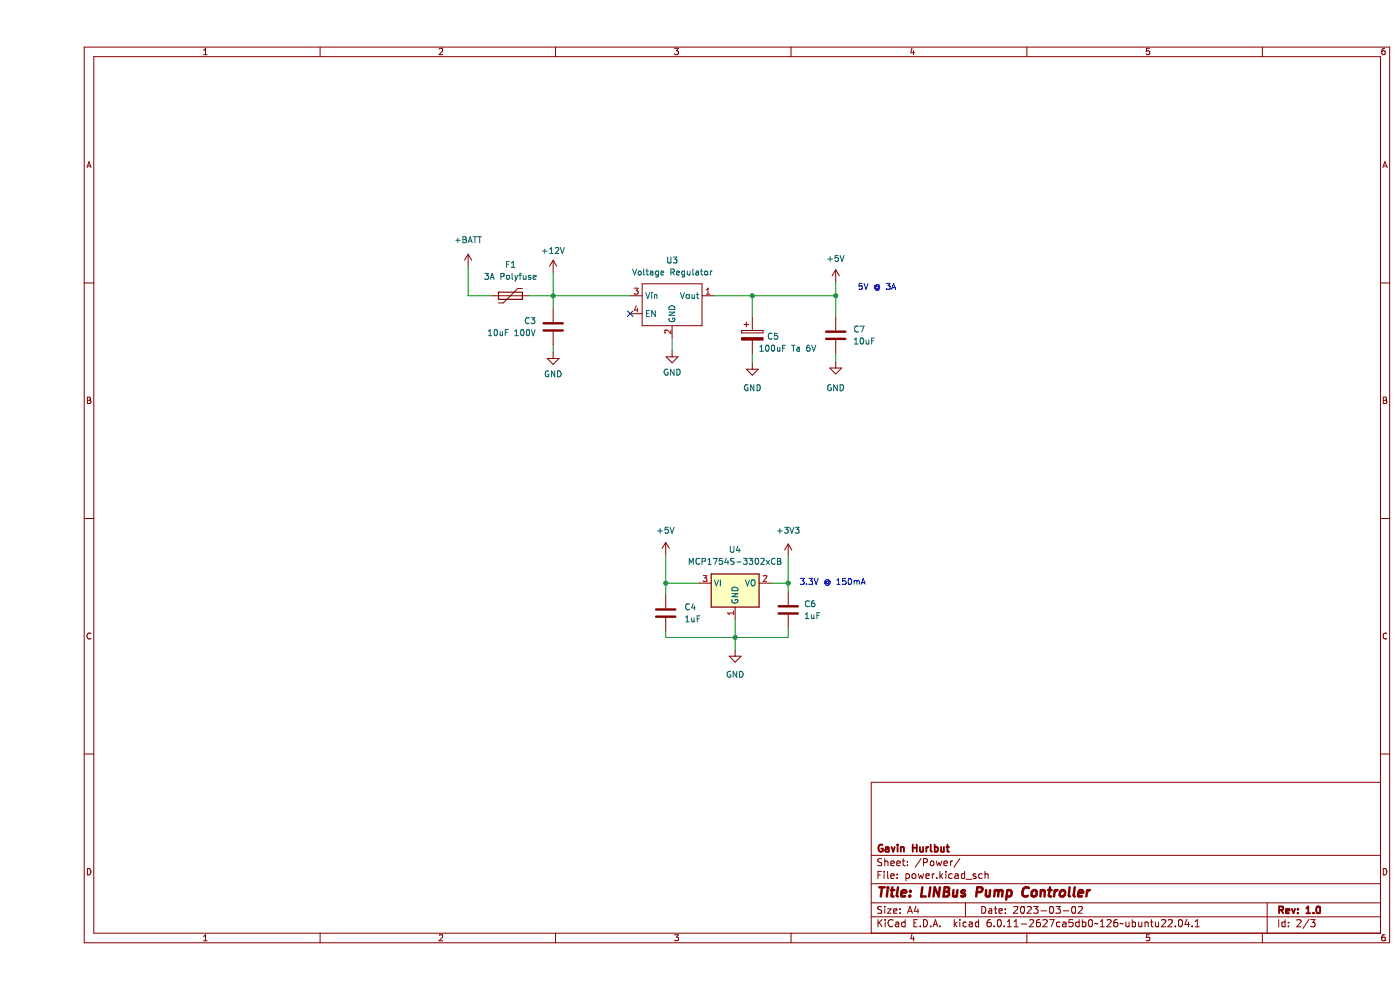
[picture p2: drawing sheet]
(kicad_sch (version 20211123) (generator eeschema)

 (paper "A4")

 (title_block
  (title "LINBus Pump Controller")
  (date "2023-03-02")
  (rev "1.0")
  (company "Gavin Hurlbut"))

 (lib_symbols
  (symbol "Beirdo:Switching_Regulator_Module" (in_bom yes) (on_board yes)
   (property "Reference" "U?" (id 0) (at 0 5.08 0) (effects (font (size 1.27 1.27))))
   (property "Value" "Switching_Regulator_Module" (id 1) (at 0 2.54 0) (effects (font (size 1.27 1.27))))
   (property "Footprint" "Beirdo:Switching_Regulator_Module" (id 2) (at 0 -12.7 0) (effects (font (size 1.27 1.27)) hide))
   (property "Datasheet" "" (id 3) (at 0 1.27 0) (effects (font (size 1.27 1.27)) hide))
   (property "ASIN" "B08R6337QY" (id 4) (at 7.62 -10.16 0) (effects (font (size 1.27 1.27)) hide))
   (symbol "Switching_Regulator_Module_0_1"
    (rectangle (start -6.35 0) (end 6.35 -8.89) (stroke (width 0) (type default) (color 0 0 0 0)) (fill (type none))))
   (symbol "Switching_Regulator_Module_1_1"
    (pin power_out line (at 8.89 -2.54 180) (length 2.54) (name "Vout" (effects (font (size 1.27 1.27)))) (number "1" (effects (font (size 1.27 1.27)))))
    (pin passive line (at 0 -11.43 90) (length 2.54) (name "GND" (effects (font (size 1.27 1.27)))) (number "2" (effects (font (size 1.27 1.27)))))
    (pin power_in line (at -8.89 -2.54 0) (length 2.54) (name "Vin" (effects (font (size 1.27 1.27)))) (number "3" (effects (font (size 1.27 1.27)))))
    (pin input line (at -8.89 -6.35 0) (length 2.54) (name "EN" (effects (font (size 1.27 1.27)))) (number "4" (effects (font (size 1.27 1.27)))))))
  (symbol "Device:C" (pin_numbers hide) (pin_names (offset 0.254)) (in_bom yes) (on_board yes)
   (property "Reference" "C" (id 0) (at 0.635 2.54 0) (effects (font (size 1.27 1.27)) (justify left)))
   (property "Value" "C" (id 1) (at 0.635 -2.54 0) (effects (font (size 1.27 1.27)) (justify left)))
   (property "Footprint" "" (id 2) (at 0.9652 -3.81 0) (effects (font (size 1.27 1.27)) hide))
   (property "Datasheet" "~" (id 3) (at 0 0 0) (effects (font (size 1.27 1.27)) hide))
   (symbol "C_0_1"
    (polyline (pts (xy -2.032 -0.762) (xy 2.032 -0.762)) (stroke (width 0.508) (type default) (color 0 0 0 0)) (fill (type none)))
    (polyline (pts (xy -2.032 0.762) (xy 2.032 0.762)) (stroke (width 0.508) (type default) (color 0 0 0 0)) (fill (type none))))
   (symbol "C_1_1"
    (pin passive line (at 0 3.81 270) (length 2.794) (name "~" (effects (font (size 1.27 1.27)))) (number "1" (effects (font (size 1.27 1.27)))))
    (pin passive line (at 0 -3.81 90) (length 2.794) (name "~" (effects (font (size 1.27 1.27)))) (number "2" (effects (font (size 1.27 1.27)))))))
  (symbol "Device:C_Polarized" (pin_numbers hide) (pin_names (offset 0.254)) (in_bom yes) (on_board yes)
   (property "Reference" "C" (id 0) (at 0.635 2.54 0) (effects (font (size 1.27 1.27)) (justify left)))
   (property "Value" "C_Polarized" (id 1) (at 0.635 -2.54 0) (effects (font (size 1.27 1.27)) (justify left)))
   (property "Footprint" "" (id 2) (at 0.9652 -3.81 0) (effects (font (size 1.27 1.27)) hide))
   (property "Datasheet" "~" (id 3) (at 0 0 0) (effects (font (size 1.27 1.27)) hide))
   (symbol "C_Polarized_0_1"
    (rectangle (start -2.286 0.508) (end 2.286 1.016) (stroke (width 0) (type default) (color 0 0 0 0)) (fill (type none)))
    (polyline (pts (xy -1.778 2.286) (xy -0.762 2.286)) (stroke (width 0) (type default) (color 0 0 0 0)) (fill (type none)))
    (polyline (pts (xy -1.27 2.794) (xy -1.27 1.778)) (stroke (width 0) (type default) (color 0 0 0 0)) (fill (type none)))
    (rectangle (start 2.286 -0.508) (end -2.286 -1.016) (stroke (width 0) (type default) (color 0 0 0 0)) (fill (type outline))))
   (symbol "C_Polarized_1_1"
    (pin passive line (at 0 3.81 270) (length 2.794) (name "~" (effects (font (size 1.27 1.27)))) (number "1" (effects (font (size 1.27 1.27)))))
    (pin passive line (at 0 -3.81 90) (length 2.794) (name "~" (effects (font (size 1.27 1.27)))) (number "2" (effects (font (size 1.27 1.27)))))))
  (symbol "Device:Polyfuse" (pin_numbers hide) (pin_names (offset 0)) (in_bom yes) (on_board yes)
   (property "Reference" "F" (id 0) (at -2.54 0 90) (effects (font (size 1.27 1.27))))
   (property "Value" "Polyfuse" (id 1) (at 2.54 0 90) (effects (font (size 1.27 1.27))))
   (property "Footprint" "" (id 2) (at 1.27 -5.08 0) (effects (font (size 1.27 1.27)) (justify left) hide))
   (property "Datasheet" "~" (id 3) (at 0 0 0) (effects (font (size 1.27 1.27)) hide))
   (symbol "Polyfuse_0_1"
    (rectangle (start -0.762 2.54) (end 0.762 -2.54) (stroke (width 0.254) (type default) (color 0 0 0 0)) (fill (type none)))
    (polyline (pts (xy 0 2.54) (xy 0 -2.54)) (stroke (width 0) (type default) (color 0 0 0 0)) (fill (type none)))
    (polyline (pts (xy -1.524 2.54) (xy -1.524 1.524) (xy 1.524 -1.524) (xy 1.524 -2.54)) (stroke (width 0) (type default) (color 0 0 0 0)) (fill (type none))))
   (symbol "Polyfuse_1_1"
    (pin passive line (at 0 3.81 270) (length 1.27) (name "~" (effects (font (size 1.27 1.27)))) (number "1" (effects (font (size 1.27 1.27)))))
    (pin passive line (at 0 -3.81 90) (length 1.27) (name "~" (effects (font (size 1.27 1.27)))) (number "2" (effects (font (size 1.27 1.27)))))))
  (symbol "Regulator_Linear:MCP1754S-3302xCB" (in_bom yes) (on_board yes)
   (property "Reference" "U" (id 0) (at -3.81 3.175 0) (effects (font (size 1.27 1.27))))
   (property "Value" "MCP1754S-3302xCB" (id 1) (at -0.635 3.175 0) (effects (font (size 1.27 1.27)) (justify left)))
   (property "Footprint" "Package_TO_SOT_SMD:SOT-23" (id 2) (at 0 5.715 0) (effects (font (size 1.27 1.27)) hide))
   (property "Datasheet" "http://ww1.microchip.com/downloads/en/DeviceDoc/20002276C.pdf" (id 3) (at 0 0 0) (effects (font (size 1.27 1.27)) hide))
   (symbol "MCP1754S-3302xCB_0_1"
    (rectangle (start -5.08 -5.08) (end 5.08 1.905) (stroke (width 0.254) (type default) (color 0 0 0 0)) (fill (type background))))
   (symbol "MCP1754S-3302xCB_1_1"
    (pin power_in line (at 0 -7.62 90) (length 2.54) (name "GND" (effects (font (size 1.27 1.27)))) (number "1" (effects (font (size 1.27 1.27)))))
    (pin power_out line (at 7.62 0 180) (length 2.54) (name "VO" (effects (font (size 1.27 1.27)))) (number "2" (effects (font (size 1.27 1.27)))))
    (pin power_in line (at -7.62 0 0) (length 2.54) (name "VI" (effects (font (size 1.27 1.27)))) (number "3" (effects (font (size 1.27 1.27)))))))
  (symbol "power:+12V" (power) (pin_names (offset 0)) (in_bom yes) (on_board yes)
   (property "Reference" "#PWR" (id 0) (at 0 -3.81 0) (effects (font (size 1.27 1.27)) hide))
   (property "Value" "+12V" (id 1) (at 0 3.556 0) (effects (font (size 1.27 1.27))))
   (property "Footprint" "" (id 2) (at 0 0 0) (effects (font (size 1.27 1.27)) hide))
   (property "Datasheet" "" (id 3) (at 0 0 0) (effects (font (size 1.27 1.27)) hide))
   (symbol "+12V_0_1"
    (polyline (pts (xy -0.762 1.27) (xy 0 2.54)) (stroke (width 0) (type default) (color 0 0 0 0)) (fill (type none)))
    (polyline (pts (xy 0 0) (xy 0 2.54)) (stroke (width 0) (type default) (color 0 0 0 0)) (fill (type none)))
    (polyline (pts (xy 0 2.54) (xy 0.762 1.27)) (stroke (width 0) (type default) (color 0 0 0 0)) (fill (type none))))
   (symbol "+12V_1_1"
    (pin power_in line (at 0 0 90) (length 0) hide (name "+12V" (effects (font (size 1.27 1.27)))) (number "1" (effects (font (size 1.27 1.27)))))))
  (symbol "power:+3V3" (power) (pin_names (offset 0)) (in_bom yes) (on_board yes)
   (property "Reference" "#PWR" (id 0) (at 0 -3.81 0) (effects (font (size 1.27 1.27)) hide))
   (property "Value" "+3V3" (id 1) (at 0 3.556 0) (effects (font (size 1.27 1.27))))
   (property "Footprint" "" (id 2) (at 0 0 0) (effects (font (size 1.27 1.27)) hide))
   (property "Datasheet" "" (id 3) (at 0 0 0) (effects (font (size 1.27 1.27)) hide))
   (symbol "+3V3_0_1"
    (polyline (pts (xy -0.762 1.27) (xy 0 2.54)) (stroke (width 0) (type default) (color 0 0 0 0)) (fill (type none)))
    (polyline (pts (xy 0 0) (xy 0 2.54)) (stroke (width 0) (type default) (color 0 0 0 0)) (fill (type none)))
    (polyline (pts (xy 0 2.54) (xy 0.762 1.27)) (stroke (width 0) (type default) (color 0 0 0 0)) (fill (type none))))
   (symbol "+3V3_1_1"
    (pin power_in line (at 0 0 90) (length 0) hide (name "+3V3" (effects (font (size 1.27 1.27)))) (number "1" (effects (font (size 1.27 1.27)))))))
  (symbol "power:+5V" (power) (pin_names (offset 0)) (in_bom yes) (on_board yes)
   (property "Reference" "#PWR" (id 0) (at 0 -3.81 0) (effects (font (size 1.27 1.27)) hide))
   (property "Value" "+5V" (id 1) (at 0 3.556 0) (effects (font (size 1.27 1.27))))
   (property "Footprint" "" (id 2) (at 0 0 0) (effects (font (size 1.27 1.27)) hide))
   (property "Datasheet" "" (id 3) (at 0 0 0) (effects (font (size 1.27 1.27)) hide))
   (symbol "+5V_0_1"
    (polyline (pts (xy -0.762 1.27) (xy 0 2.54)) (stroke (width 0) (type default) (color 0 0 0 0)) (fill (type none)))
    (polyline (pts (xy 0 0) (xy 0 2.54)) (stroke (width 0) (type default) (color 0 0 0 0)) (fill (type none)))
    (polyline (pts (xy 0 2.54) (xy 0.762 1.27)) (stroke (width 0) (type default) (color 0 0 0 0)) (fill (type none))))
   (symbol "+5V_1_1"
    (pin power_in line (at 0 0 90) (length 0) hide (name "+5V" (effects (font (size 1.27 1.27)))) (number "1" (effects (font (size 1.27 1.27)))))))
  (symbol "power:+BATT" (power) (pin_names (offset 0)) (in_bom yes) (on_board yes)
   (property "Reference" "#PWR" (id 0) (at 0 -3.81 0) (effects (font (size 1.27 1.27)) hide))
   (property "Value" "+BATT" (id 1) (at 0 3.556 0) (effects (font (size 1.27 1.27))))
   (property "Footprint" "" (id 2) (at 0 0 0) (effects (font (size 1.27 1.27)) hide))
   (property "Datasheet" "" (id 3) (at 0 0 0) (effects (font (size 1.27 1.27)) hide))
   (symbol "+BATT_0_1"
    (polyline (pts (xy -0.762 1.27) (xy 0 2.54)) (stroke (width 0) (type default) (color 0 0 0 0)) (fill (type none)))
    (polyline (pts (xy 0 0) (xy 0 2.54)) (stroke (width 0) (type default) (color 0 0 0 0)) (fill (type none)))
    (polyline (pts (xy 0 2.54) (xy 0.762 1.27)) (stroke (width 0) (type default) (color 0 0 0 0)) (fill (type none))))
   (symbol "+BATT_1_1"
    (pin power_in line (at 0 0 90) (length 0) hide (name "+BATT" (effects (font (size 1.27 1.27)))) (number "1" (effects (font (size 1.27 1.27)))))))
  (symbol "power:GND" (power) (pin_names (offset 0)) (in_bom yes) (on_board yes)
   (property "Reference" "#PWR" (id 0) (at 0 -6.35 0) (effects (font (size 1.27 1.27)) hide))
   (property "Value" "GND" (id 1) (at 0 -3.81 0) (effects (font (size 1.27 1.27))))
   (property "Footprint" "" (id 2) (at 0 0 0) (effects (font (size 1.27 1.27)) hide))
   (property "Datasheet" "" (id 3) (at 0 0 0) (effects (font (size 1.27 1.27)) hide))
   (symbol "GND_0_1"
    (polyline (pts (xy 0 0) (xy 0 -1.27) (xy 1.27 -1.27) (xy 0 -2.54) (xy -1.27 -1.27) (xy 0 -1.27)) (stroke (width 0) (type default) (color 0 0 0 0)) (fill (type none))))
   (symbol "GND_1_1"
    (pin power_in line (at 0 0 270) (length 0) hide (name "GND" (effects (font (size 1.27 1.27)))) (number "1" (effects (font (size 1.27 1.27))))))))

 (junction (at 169.418 62.738) (diameter 0) (color 0 0 0 0))
 (junction (at 159.385 123.698) (diameter 0) (color 0 0 0 0))
 (junction (at 133.35 123.698) (diameter 0) (color 0 0 0 0))
 (junction (at 109.474 62.738) (diameter 0) (color 0 0 0 0))
 (junction (at 148.082 135.255) (diameter 0) (color 0 0 0 0))
 (junction (at 151.765 62.738) (diameter 0) (color 0 0 0 0))

 (no_connect (at 125.857 66.548))

 (wire (pts (xy 159.385 133.223) (xy 159.385 135.255)) (stroke (width 0) (type default) (color 0 0 0 0)))
 (wire (pts (xy 133.35 123.698) (xy 133.35 126.238)) (stroke (width 0) (type default) (color 0 0 0 0)))
 (wire (pts (xy 134.747 71.628) (xy 134.747 74.422)) (stroke (width 0) (type default) (color 0 0 0 0)))
 (wire (pts (xy 169.418 59.817) (xy 169.418 62.738)) (stroke (width 0) (type default) (color 0 0 0 0)))
 (wire (pts (xy 155.702 123.698) (xy 159.385 123.698)) (stroke (width 0) (type default) (color 0 0 0 0)))
 (wire (pts (xy 91.44 62.738) (xy 91.44 56.515)) (stroke (width 0) (type default) (color 0 0 0 0)))
 (wire (pts (xy 169.418 62.738) (xy 169.418 67.31)) (stroke (width 0) (type default) (color 0 0 0 0)))
 (wire (pts (xy 169.418 74.93) (xy 169.418 76.835)) (stroke (width 0) (type default) (color 0 0 0 0)))
 (wire (pts (xy 159.385 123.698) (xy 159.385 125.603)) (stroke (width 0) (type default) (color 0 0 0 0)))
 (wire (pts (xy 133.35 123.698) (xy 140.462 123.698)) (stroke (width 0) (type default) (color 0 0 0 0)))
 (wire (pts (xy 133.35 133.858) (xy 133.35 135.255)) (stroke (width 0) (type default) (color 0 0 0 0)))
 (wire (pts (xy 151.765 62.738) (xy 169.418 62.738)) (stroke (width 0) (type default) (color 0 0 0 0)))
 (wire (pts (xy 143.637 62.738) (xy 151.765 62.738)) (stroke (width 0) (type default) (color 0 0 0 0)))
 (wire (pts (xy 109.474 62.738) (xy 109.474 65.532)) (stroke (width 0) (type default) (color 0 0 0 0)))
 (wire (pts (xy 133.35 117.602) (xy 133.35 123.698)) (stroke (width 0) (type default) (color 0 0 0 0)))
 (wire (pts (xy 148.082 131.318) (xy 148.082 135.255)) (stroke (width 0) (type default) (color 0 0 0 0)))
 (wire (pts (xy 109.474 57.785) (xy 109.474 62.738)) (stroke (width 0) (type default) (color 0 0 0 0)))
 (wire (pts (xy 96.647 62.738) (xy 91.44 62.738)) (stroke (width 0) (type default) (color 0 0 0 0)))
 (wire (pts (xy 151.765 74.93) (xy 151.765 77.089)) (stroke (width 0) (type default) (color 0 0 0 0)))
 (wire (pts (xy 159.385 117.983) (xy 159.385 123.698)) (stroke (width 0) (type default) (color 0 0 0 0)))
 (wire (pts (xy 133.35 135.255) (xy 148.082 135.255)) (stroke (width 0) (type default) (color 0 0 0 0)))
 (wire (pts (xy 148.082 135.255) (xy 159.385 135.255)) (stroke (width 0) (type default) (color 0 0 0 0)))
 (wire (pts (xy 104.267 62.738) (xy 109.474 62.738)) (stroke (width 0) (type default) (color 0 0 0 0)))
 (wire (pts (xy 109.474 73.152) (xy 109.474 74.803)) (stroke (width 0) (type default) (color 0 0 0 0)))
 (wire (pts (xy 109.474 62.738) (xy 125.857 62.738)) (stroke (width 0) (type default) (color 0 0 0 0)))
 (wire (pts (xy 151.765 62.738) (xy 151.765 67.31)) (stroke (width 0) (type default) (color 0 0 0 0)))
 (wire (pts (xy 148.082 135.255) (xy 148.082 137.922)) (stroke (width 0) (type default) (color 0 0 0 0)))

 (text "5V @ 3A" (at 182.372 61.722 180) (effects (font (size 1.27 1.27)) (justify right bottom)))
 (text "3.3V @ 150mA" (at 161.671 124.333 0) (effects (font (size 1.27 1.27)) (justify left bottom)))

 (symbol (lib_id "Device:C") (at 159.385 129.413 0) (unit 1) (in_bom yes) (on_board yes) (fields_autoplaced)
  (property "Reference" "C6" (id 0) (at 162.687 128.1429 0) (effects (font (size 1.27 1.27)) (justify left)))
  (property "Value" "1uF" (id 1) (at 162.687 130.6829 0) (effects (font (size 1.27 1.27)) (justify left)))
  (property "Footprint" "Capacitor_SMD:C_0805_2012Metric_Pad1.18x1.45mm_HandSolder" (id 2) (at 160.3502 133.223 0) (effects (font (size 1.27 1.27)) hide))
  (property "Datasheet" "~" (id 3) (at 159.385 129.413 0) (effects (font (size 1.27 1.27)) hide)) (pin "1") (pin "2"))

 (symbol (lib_id "power:GND") (at 169.418 76.835 0) (unit 1) (in_bom yes) (on_board yes) (fields_autoplaced)
  (property "Reference" "#PWR026" (id 0) (at 169.418 83.185 0) (effects (font (size 1.27 1.27)) hide))
  (property "Value" "GND" (id 1) (at 169.418 82.296 0))
  (property "Footprint" "" (id 2) (at 169.418 76.835 0) (effects (font (size 1.27 1.27)) hide))
  (property "Datasheet" "" (id 3) (at 169.418 76.835 0) (effects (font (size 1.27 1.27)) hide)) (pin "1"))

 (symbol (lib_id "power:+5V") (at 169.418 59.817 0) (unit 1) (in_bom yes) (on_board yes) (fields_autoplaced)
  (property "Reference" "#PWR025" (id 0) (at 169.418 63.627 0) (effects (font (size 1.27 1.27)) hide))
  (property "Value" "+5V" (id 1) (at 169.418 54.864 0))
  (property "Footprint" "" (id 2) (at 169.418 59.817 0) (effects (font (size 1.27 1.27)) hide))
  (property "Datasheet" "" (id 3) (at 169.418 59.817 0) (effects (font (size 1.27 1.27)) hide)) (pin "1"))

 (symbol (lib_id "power:GND") (at 109.474 74.803 0) (unit 1) (in_bom yes) (on_board yes) (fields_autoplaced)
  (property "Reference" "#PWR019" (id 0) (at 109.474 81.153 0) (effects (font (size 1.27 1.27)) hide))
  (property "Value" "GND" (id 1) (at 109.474 79.375 0))
  (property "Footprint" "" (id 2) (at 109.474 74.803 0) (effects (font (size 1.27 1.27)) hide))
  (property "Datasheet" "" (id 3) (at 109.474 74.803 0) (effects (font (size 1.27 1.27)) hide)) (pin "1"))

 (symbol (lib_id "power:+BATT") (at 91.44 56.515 0) (unit 1) (in_bom yes) (on_board yes) (fields_autoplaced)
  (property "Reference" "#PWR017" (id 0) (at 91.44 60.325 0) (effects (font (size 1.27 1.27)) hide))
  (property "Value" "+BATT" (id 1) (at 91.44 50.927 0))
  (property "Footprint" "" (id 2) (at 91.44 56.515 0) (effects (font (size 1.27 1.27)) hide))
  (property "Datasheet" "" (id 3) (at 91.44 56.515 0) (effects (font (size 1.27 1.27)) hide)) (pin "1"))

 (symbol (lib_id "Device:C_Polarized") (at 151.765 71.12 0) (unit 1) (in_bom yes) (on_board yes)
  (property "Reference" "C5" (id 0) (at 154.813 71.374 0) (effects (font (size 1.27 1.27)) (justify left)))
  (property "Value" "100uF Ta 6V" (id 1) (at 153.035 73.914 0) (effects (font (size 1.27 1.27)) (justify left)))
  (property "Footprint" "Capacitor_Tantalum_SMD:CP_EIA-3216-10_Kemet-I_Pad1.58x1.35mm_HandSolder" (id 2) (at 152.7302 74.93 0) (effects (font (size 1.27 1.27)) hide))
  (property "Datasheet" "~" (id 3) (at 151.765 71.12 0) (effects (font (size 1.27 1.27)) hide)) (pin "1") (pin "2"))

 (symbol (lib_id "Device:Polyfuse") (at 100.457 62.738 90) (unit 1) (in_bom yes) (on_board yes) (fields_autoplaced)
  (property "Reference" "F1" (id 0) (at 100.457 56.134 90))
  (property "Value" "3A Polyfuse" (id 1) (at 100.457 58.674 90))
  (property "Footprint" "Resistor_SMD:R_1812_4532Metric_Pad1.30x3.40mm_HandSolder" (id 2) (at 105.537 61.468 0) (effects (font (size 1.27 1.27)) (justify left) hide))
  (property "Datasheet" "~" (id 3) (at 100.457 62.738 0) (effects (font (size 1.27 1.27)) hide))
  (property "Digikey" "F2772CT-ND" (id 4) (at 100.457 62.738 90) (effects (font (size 1.27 1.27)) hide)) (pin "1") (pin "2"))

 (symbol (lib_id "power:GND") (at 148.082 137.922 0) (unit 1) (in_bom yes) (on_board yes) (fields_autoplaced)
  (property "Reference" "#PWR022" (id 0) (at 148.082 144.272 0) (effects (font (size 1.27 1.27)) hide))
  (property "Value" "GND" (id 1) (at 148.082 143.129 0))
  (property "Footprint" "" (id 2) (at 148.082 137.922 0) (effects (font (size 1.27 1.27)) hide))
  (property "Datasheet" "" (id 3) (at 148.082 137.922 0) (effects (font (size 1.27 1.27)) hide)) (pin "1"))

 (symbol (lib_id "Device:C") (at 109.474 69.342 0) (mirror y) (unit 1) (in_bom yes) (on_board yes)
  (property "Reference" "C3" (id 0) (at 105.918 68.0719 0) (effects (font (size 1.27 1.27)) (justify left)))
  (property "Value" "10uF 100V" (id 1) (at 105.918 70.6119 0) (effects (font (size 1.27 1.27)) (justify left)))
  (property "Footprint" "Capacitor_SMD:C_1210_3225Metric_Pad1.33x2.70mm_HandSolder" (id 2) (at 108.5088 73.152 0) (effects (font (size 1.27 1.27)) hide))
  (property "Datasheet" "~" (id 3) (at 109.474 69.342 0) (effects (font (size 1.27 1.27)) hide)) (pin "1") (pin "2"))

 (symbol (lib_id "Device:C") (at 133.35 130.048 0) (unit 1) (in_bom yes) (on_board yes) (fields_autoplaced)
  (property "Reference" "C4" (id 0) (at 137.287 128.7779 0) (effects (font (size 1.27 1.27)) (justify left)))
  (property "Value" "1uF" (id 1) (at 137.287 131.3179 0) (effects (font (size 1.27 1.27)) (justify left)))
  (property "Footprint" "Capacitor_SMD:C_0805_2012Metric_Pad1.18x1.45mm_HandSolder" (id 2) (at 134.3152 133.858 0) (effects (font (size 1.27 1.27)) hide))
  (property "Datasheet" "~" (id 3) (at 133.35 130.048 0) (effects (font (size 1.27 1.27)) hide)) (pin "1") (pin "2"))

 (symbol (lib_id "power:+5V") (at 133.35 117.602 0) (unit 1) (in_bom yes) (on_board yes) (fields_autoplaced)
  (property "Reference" "#PWR020" (id 0) (at 133.35 121.412 0) (effects (font (size 1.27 1.27)) hide))
  (property "Value" "+5V" (id 1) (at 133.35 112.522 0))
  (property "Footprint" "" (id 2) (at 133.35 117.602 0) (effects (font (size 1.27 1.27)) hide))
  (property "Datasheet" "" (id 3) (at 133.35 117.602 0) (effects (font (size 1.27 1.27)) hide)) (pin "1"))

 (symbol (lib_id "power:+3V3") (at 159.385 117.983 0) (unit 1) (in_bom yes) (on_board yes) (fields_autoplaced)
  (property "Reference" "#PWR024" (id 0) (at 159.385 121.793 0) (effects (font (size 1.27 1.27)) hide))
  (property "Value" "+3V3" (id 1) (at 159.385 112.522 0))
  (property "Footprint" "" (id 2) (at 159.385 117.983 0) (effects (font (size 1.27 1.27)) hide))
  (property "Datasheet" "" (id 3) (at 159.385 117.983 0) (effects (font (size 1.27 1.27)) hide)) (pin "1"))

 (symbol (lib_id "power:GND") (at 151.765 77.089 0) (unit 1) (in_bom yes) (on_board yes) (fields_autoplaced)
  (property "Reference" "#PWR023" (id 0) (at 151.765 83.439 0) (effects (font (size 1.27 1.27)) hide))
  (property "Value" "GND" (id 1) (at 151.765 82.296 0))
  (property "Footprint" "" (id 2) (at 151.765 77.089 0) (effects (font (size 1.27 1.27)) hide))
  (property "Datasheet" "" (id 3) (at 151.765 77.089 0) (effects (font (size 1.27 1.27)) hide)) (pin "1"))

 (symbol (lib_id "power:GND") (at 134.747 74.422 0) (unit 1) (in_bom yes) (on_board yes) (fields_autoplaced)
  (property "Reference" "#PWR021" (id 0) (at 134.747 80.772 0) (effects (font (size 1.27 1.27)) hide))
  (property "Value" "GND" (id 1) (at 134.747 78.994 0))
  (property "Footprint" "" (id 2) (at 134.747 74.422 0) (effects (font (size 1.27 1.27)) hide))
  (property "Datasheet" "" (id 3) (at 134.747 74.422 0) (effects (font (size 1.27 1.27)) hide)) (pin "1"))

 (symbol (lib_id "Regulator_Linear:MCP1754S-3302xCB") (at 148.082 123.698 0) (unit 1) (in_bom yes) (on_board yes) (fields_autoplaced)
  (property "Reference" "U4" (id 0) (at 148.082 116.586 0))
  (property "Value" "MCP1754S-3302xCB" (id 1) (at 148.082 119.126 0))
  (property "Footprint" "Package_TO_SOT_SMD:SOT-23" (id 2) (at 148.082 117.983 0) (effects (font (size 1.27 1.27)) hide))
  (property "Datasheet" "http://ww1.microchip.com/downloads/en/DeviceDoc/20002276C.pdf" (id 3) (at 148.082 123.698 0) (effects (font (size 1.27 1.27)) hide)) (pin "1") (pin "2") (pin "3"))

 (symbol (lib_id "Device:C") (at 169.418 71.12 0) (unit 1) (in_bom yes) (on_board yes) (fields_autoplaced)
  (property "Reference" "C7" (id 0) (at 173.101 69.8499 0) (effects (font (size 1.27 1.27)) (justify left)))
  (property "Value" "10uF" (id 1) (at 173.101 72.3899 0) (effects (font (size 1.27 1.27)) (justify left)))
  (property "Footprint" "Capacitor_SMD:C_0805_2012Metric_Pad1.18x1.45mm_HandSolder" (id 2) (at 170.3832 74.93 0) (effects (font (size 1.27 1.27)) hide))
  (property "Datasheet" "~" (id 3) (at 169.418 71.12 0) (effects (font (size 1.27 1.27)) hide)) (pin "1") (pin "2"))

 (symbol (lib_id "Beirdo:Switching_Regulator_Module") (at 134.747 60.198 0) (unit 1) (in_bom yes) (on_board yes) (fields_autoplaced)
  (property "Reference" "U3" (id 0) (at 134.747 55.245 0))
  (property "Value" "Voltage Regulator" (id 1) (at 134.747 57.785 0))
  (property "Footprint" "Beirdo:Switching_Regulator_Module" (id 2) (at 134.747 72.898 0) (effects (font (size 1.27 1.27)) hide))
  (property "Datasheet" "" (id 3) (at 134.747 58.928 0) (effects (font (size 1.27 1.27)) hide))
  (property "ASIN" "B08R6337QY" (id 4) (at 142.367 70.358 0) (effects (font (size 1.27 1.27)) hide)) (pin "1") (pin "2") (pin "3") (pin "4"))

 (symbol (lib_id "power:+12V") (at 109.474 57.785 0) (unit 1) (in_bom yes) (on_board yes) (fields_autoplaced)
  (property "Reference" "#PWR018" (id 0) (at 109.474 61.595 0) (effects (font (size 1.27 1.27)) hide))
  (property "Value" "+12V" (id 1) (at 109.474 53.213 0))
  (property "Footprint" "" (id 2) (at 109.474 57.785 0) (effects (font (size 1.27 1.27)) hide))
  (property "Datasheet" "" (id 3) (at 109.474 57.785 0) (effects (font (size 1.27 1.27)) hide)) (pin "1")))
